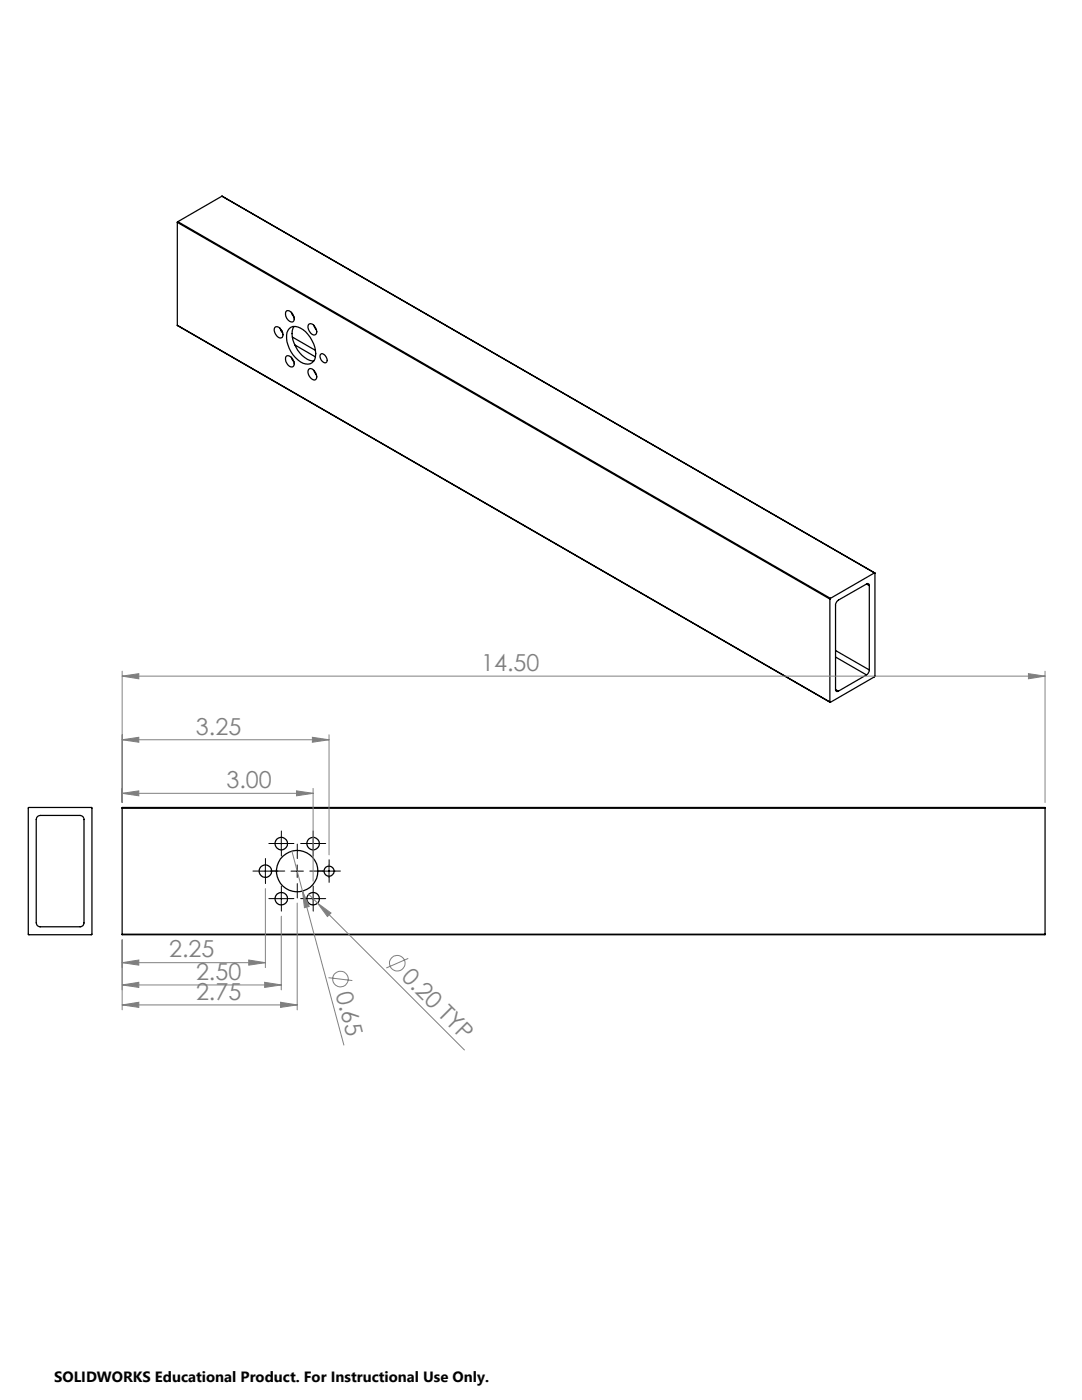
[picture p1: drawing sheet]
<svg xmlns="http://www.w3.org/2000/svg" width="216mm" height="279mm" viewBox="0 0 216 279" stroke-linecap="round" stroke-linejoin="round" font-family="sans-serif">
<g fill="none" stroke="#000" stroke-width=".25">
<path d="M44.3 39.2l130.3 75.1M44.3 39.2l-8.8 5M44.3 39.2l130.2 75.1M35.4 44.4l130.2 75.2M35.4 44.4v20.5M35.5 44.2l-.1 .2M35.5 44.2l130.2 75.2M35.4 64.9l130.2 75.3M35.4 64.9l130.2 75.2M54.8 65.4a.77 .77 0 0 1 1.3 .4 1.03 1.03 0 0 1 0 1.7 1.64 1.64 0 0 1-1.3-2.1zM55.9 65.5l.5 1M56 65.9l.3 .2"/>
<path d="M57.2 71a1.49 1.49 0 0 1 1.3 2.1 1.15 1.15 0 0 1-1.5-1 .97 .97 0 0 1 .2-1.1zM57.2 62a1.5 1.5 0 0 1 1.3 2.2 1.44 1.44 0 0 1-1.5-2zM57.7 65.6a2.08 2.08 0 0 1 2.8 .2 5.9 5.9 0 0 1 2.3 5.9 1.77 1.77 0 0 1-2.9 .5 6.2 6.2 0 0 1-2.6-5.8zM58.1 62.3l.6 1M58.1 71.3l.6 .9M58.3 67.3l4.6 2.6M58.7 65.2a4.5 4.5 0 0 0 .7 4.7 4.5 4.5 0 0 0 3.2 2.1M58.8 68.8l4.1 2.4M61.6 64.8a.97 .97 0 0 1 1.4 .7 .75 .75 0 0 1 .2 .8 .75 .75 0 0 1-.7 .6 1.79 1.79 0 0 1-.9-2.1zM61.6 73.8a.73 .73 0 0 1 1.2 .3 1.06 1.06 0 0 1 0 1.7 1.64 1.64 0 0 1-1.2-2zM62.6 64.9l.5 1M62.6 73.9l.5 1"/>
<path d="M64 70.7a.94 .94 0 0 1 1.2 .9l.1 .3-.2 .5a1.17 1.17 0 0 1-1.1-1.7zM165.6 119.6v20.5M165.7 119.4l-.1 .2M172.9 116.6a.33 .33 0 0 1 .4-.1 .33 .33 0 0 1 .2 .4M172.9 116.6l-5.6 3.2-.5 .7-.1 17.1M172.9 116.6l.6 .3M173.5 116.9v16.8M174.5 114.3l.1 .1v20.5l-8.9 5.3-.1-.1M174.5 114.3l-8.8 5.1M166.7 137.6a.35 .35 0 0 0 .2 .4 .35 .35 0 0 0 .4-.1M166.7 129.8l6.8 3.9M166.7 137.6l.6 .3"/>
<path d="M166.7 131.1l6.2 3.6M172.9 134.7l-5.6 3.2M173.5 133.7l-.3 .7-.3 .3M5.7 161.1l12.6 .1v25.3h-12.7zM7.5 163l.5-.3h8a.78 .78 0 0 1 .8 .8v20.7a.73 .73 0 0 1-.8 .8h-8a.78 .78 0 0 1-.8-.8v-20.7zM24.4 161.3v-.2h184.1v.2M24.4 161.3h184.1M24.4 161.3v25.1M208.5 161.3v25.1M24.4 186.4v.1h184.1v-.1M24.4 186.4h184.1"/>
<circle cx="52.9" cy="173.9" r="1.24"/>
<circle cx="56.1" cy="168.4" r="1.24"/>
<circle cx="56.1" cy="179.4" r="1.24"/>
<circle cx="59.3" cy="173.9" r="4.1"/>
<circle cx="62.5" cy="168.4" r="1.24"/>
<circle cx="62.5" cy="179.4" r="1.24"/>
<circle cx="65.7" cy="173.9" r="1.01"/>
</g>
<g fill="none" stroke="#808080" stroke-width=".2">
<path d="M24.4 134.9l3.3-.5v1.1zM24.4 133.9v26.3M24.4 134.9h184.1M205.2 134.4l3.3 .5-3.3 .6zM208.5 133.9v26.3M24.4 158.3l3.3-.5v1zM24.4 147.6l3.3-.5v1zM24.4 158.3h38.1M24.4 147.6h41.3M59.2 157.8l3.3 .5-3.3 .5zM62.3 147.1l3.4 .5-3.4 .5zM62.5 157.3v18.6"/>
<path d="M65.7 146.6v24M53 177.3v15.8M58.2 169.9l2.2 7.9M60.4 177.8l1.3 3.1-1 .3zM60.4 177.8l8.2 30.8M61.6 178.5l1.8 1.7M24.4 196.6l3.3-.6v1.1zM24.4 192.1l3.3-.5v1zM24.4 187.6v13.9M24.4 196.6h31.7M24.4 192.1h28.6M49.6 191.6l3.4 .5-3.4 .5z"/>
<path d="M52.8 196l3.3 .6-3.3 .5zM56.1 182.8v14.8M59.3 180.2v21.3M63.4 180.2l2.6 2-.7 .7zM63.4 180.2l29.3 29.3M65.5 195.1l4.8 .6M81.5 191.3l-4.4 1.9M24.4 200.6l3.3-.6v1zM24.4 200.6h34.9M56 200l3.3 .6-3.3 .4z"/>
<circle cx="67.9" cy="195.4" r="1.55"/>
<circle cx="79.3" cy="192.2" r="1.55"/>
</g>
<g fill="none" stroke="#000" stroke-width=".2" stroke-dasharray="15.2 1.3 1.3 1.3">
<path d="M51.7 173.8h-1.2M53 172.6v-1.3M53 175.1v1.2M54.2 173.8h1.3M54.9 168.3h-1.3M54.9 179.3h-1.3M56.1 167.1v-1.3M56.1 169.6v1.2M56.1 178.1v-1.3M56.8 173.8h-2.9M57.4 168.3h1.2M57.4 179.3h1.2"/>
<path d="M59.3 171.3v-2.8M59.3 176.3v2.9M61.2 179.3h-1.2M61.2 168.3h-1.2M61.8 173.8h2.9M62.5 178.1v-1.3M62.5 167.1v-1.3M62.5 169.6v1.2M63.7 179.3h1.3M63.7 168.3h1.3M64.4 173.8h-1M65.7 172.6v-1"/>
<path d="M65.7 175.1v1M66.9 173.8h1M56.1 180.6v1.2M62.5 180.6v1.2"/>
</g>
<g fill="none" stroke="#000" stroke-width=".2">
<path d="M51.7 173.8h2.5M53 172.6v2.5M54.9 168.3h2.5M54.9 179.4h2.5M56.1 167.1v2.5M56.1 178.1v2.5M58.1 173.8h2.4M59.3 172.6v2.5M61.2 168.3h2.5M61.2 179.4h2.5M62.5 167.1v2.5M62.5 178.1v2.5"/>
<path d="M64.4 173.8h2.5M65.7 172.6v2.5"/>
</g>
<g fill="#808080">
<path d="M60.4 177.8l1.3 3.1-1 .3z"/>
<path d="M63.4 180.2l2.6 2-.7 .7z"/>
<path d="M205.2 134.4l3.3 .5-3.3 .6zM24.4 134.9l3.3-.5v1.1zM52.8 196l3.3 .6-3.3 .5zM24.4 196.6l3.3-.6v1.1zM49.6 191.6l3.4 .5-3.4 .5zM24.4 192.1l3.3-.5v1zM59.2 157.8l3.3 .5-3.3 .5zM24.4 158.3l3.3-.5v1zM62.3 147.1l3.4 .5-3.4 .5zM24.4 147.6l3.3-.5v1z"/>
<path d="M24.4 200.6l3.3-.6v1zM56 200l3.3 .6-3.3 .4z"/>
</g>
<g font-size="4.7" fill="#808080">
<text x="96" y="133.9">14.50</text>
<text x="39.1" y="146.6">3.25</text>
<text x="45.2" y="157.3">3.00</text>
<text x="33.7" y="191.1">2.25</text>
<text x="39.1" y="195.5">2.50</text>
<text x="79.9" y="195.2" transform="rotate(45 79.9 195.2)">0.20 TYP</text>
<text x="39.1" y="199.5">2.75</text>
<text x="67" y="198.3" transform="rotate(75 67 198.3)">0.65</text>
</g>
<text font-size="3" x="10.8" y="275.7">SOLIDWORKS Educational Product. For Instructional Use Only.</text>
</svg>
